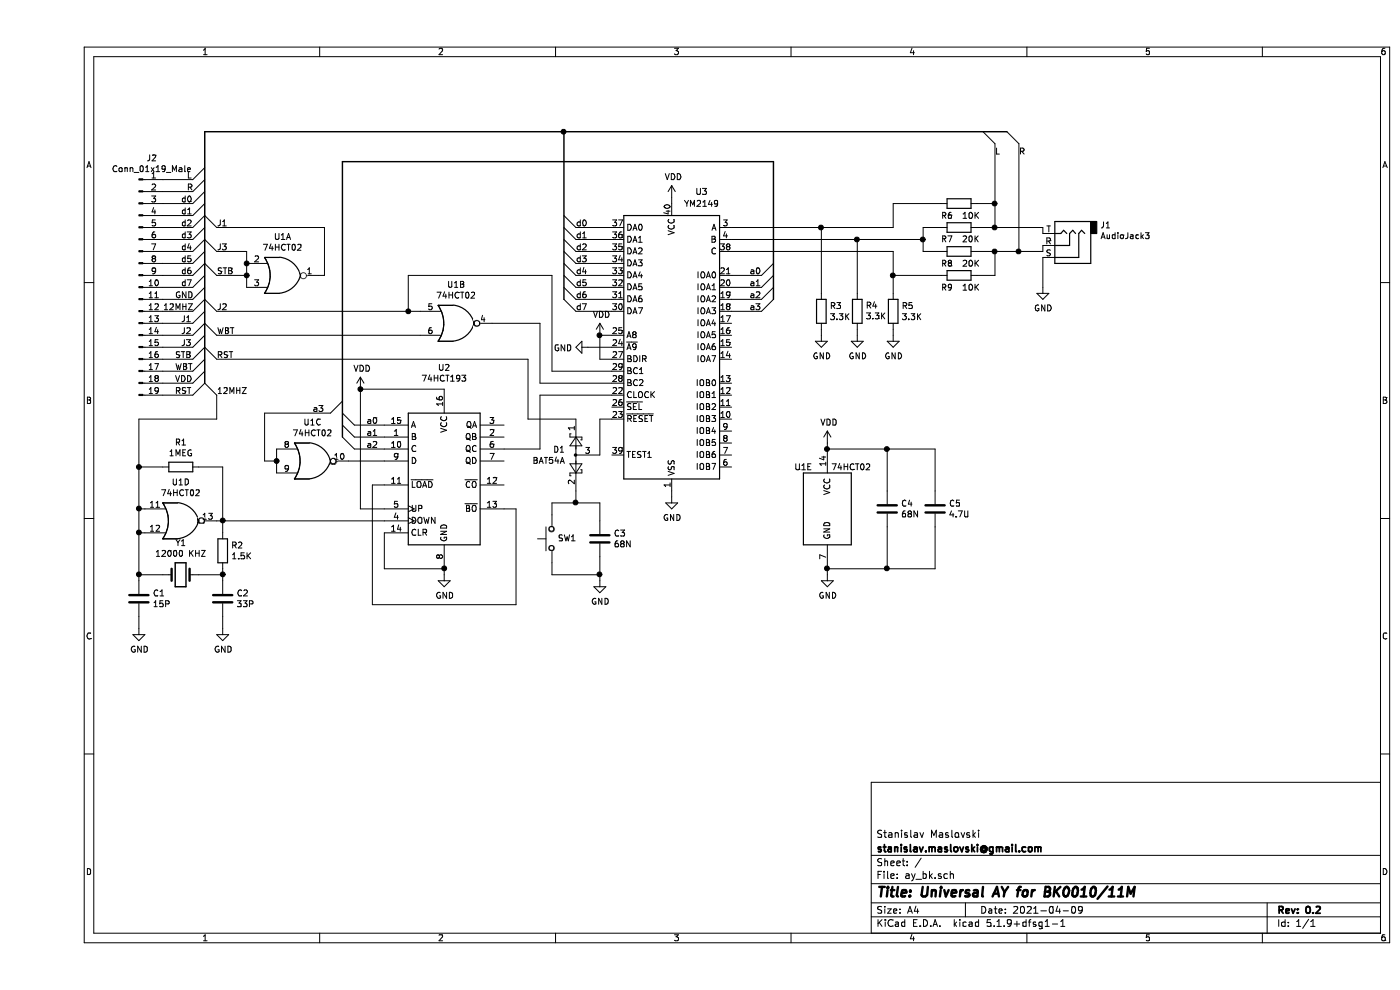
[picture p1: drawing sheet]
EESchema Schematic File Version 4
EELAYER 30 0
EELAYER END
$Descr A4 11693 8268
encoding utf-8
Sheet 1 1
Title "Universal AY for BK0010/11M"
Date "2021-04-09"
Rev "0.2"
Comp "stanislav.maslovski@gmail.com"
Comment1 "Stanislav Maslovski"
Comment2 ""
Comment3 ""
Comment4 ""
$EndDescr
$Comp
L Audio:YM2149 U3
U 1 1
P 5300 2900
F 0 "U3" H 5550 4200 50  0000 C CNN
F 1 "YM2149" H 5550 4100 50  0000 C CNN
F 2 "Package_DIP:DIP-40_W15.24mm" H 5950 1500 50  0001 C CNN
F 3 "" H 5300 2900 50  0001 C CNN
	1    5300 2900
	1    0    0    -1  
$EndComp
Wire Wire Line
	1500 4350 1550 4350
$Comp
L Device:R R1
U 1 1
P 1200 3900
F 0 "R1" V 993 3900 50  0000 C CNN
F 1 "1MEG" V 1084 3900 50  0000 C CNN
F 2 "Resistor_SMD:R_1206_3216Metric_Pad1.30x1.75mm_HandSolder" V 1130 3900 50  0001 C CNN
F 3 "~" H 1200 3900 50  0001 C CNN
	1    1200 3900
	0    1    1    0   
$EndComp
Wire Wire Line
	1550 4350 1550 3900
Connection ~ 1550 4350
$Comp
L Device:R R2
U 1 1
P 1550 4600
F 0 "R2" H 1620 4646 50  0000 L CNN
F 1 "1.5K" H 1620 4555 50  0000 L CNN
F 2 "Resistor_SMD:R_1206_3216Metric_Pad1.30x1.75mm_HandSolder" V 1480 4600 50  0001 C CNN
F 3 "~" H 1550 4600 50  0001 C CNN
	1    1550 4600
	1    0    0    -1  
$EndComp
Wire Wire Line
	1550 4450 1550 4350
$Comp
L Device:C C2
U 1 1
P 1550 5000
F 0 "C2" H 1665 5046 50  0000 L CNN
F 1 "33P" H 1665 4955 50  0000 L CNN
F 2 "Capacitor_SMD:C_1206_3216Metric_Pad1.33x1.80mm_HandSolder" H 1588 4850 50  0001 C CNN
F 3 "~" H 1550 5000 50  0001 C CNN
	1    1550 5000
	1    0    0    -1  
$EndComp
$Comp
L Device:C C1
U 1 1
P 850 5000
F 0 "C1" H 965 5046 50  0000 L CNN
F 1 "15P" H 965 4955 50  0000 L CNN
F 2 "Capacitor_SMD:C_1206_3216Metric_Pad1.33x1.80mm_HandSolder" H 888 4850 50  0001 C CNN
F 3 "~" H 850 5000 50  0001 C CNN
	1    850  5000
	1    0    0    -1  
$EndComp
$Comp
L power:GND #PWR0101
U 1 1
P 1550 5250
F 0 "#PWR0101" H 1550 5000 50  0001 C CNN
F 1 "GND" H 1555 5077 50  0000 C CNN
F 2 "" H 1550 5250 50  0001 C CNN
F 3 "" H 1550 5250 50  0001 C CNN
	1    1550 5250
	1    0    0    -1  
$EndComp
$Comp
L power:GND #PWR0102
U 1 1
P 850 5250
F 0 "#PWR0102" H 850 5000 50  0001 C CNN
F 1 "GND" H 855 5077 50  0000 C CNN
F 2 "" H 850 5250 50  0001 C CNN
F 3 "" H 850 5250 50  0001 C CNN
	1    850  5250
	1    0    0    -1  
$EndComp
Wire Wire Line
	1550 5250 1550 5150
Wire Wire Line
	850  5250 850  5150
Wire Wire Line
	1550 4850 1550 4800
Wire Wire Line
	850  4850 850  4800
$Comp
L Device:Crystal Y1
U 1 1
P 1200 4800
F 0 "Y1" H 1200 5068 50  0000 C CNN
F 1 "12000 KHZ" H 1200 4977 50  0000 C CNN
F 2 "Crystal:Crystal_HC49-U_Vertical" H 1200 4800 50  0001 C CNN
F 3 "~" H 1200 4800 50  0001 C CNN
	1    1200 4800
	1    0    0    -1  
$EndComp
Wire Wire Line
	1350 4800 1550 4800
Connection ~ 1550 4800
Wire Wire Line
	1550 4800 1550 4750
Wire Wire Line
	1050 4800 850  4800
Connection ~ 850  4800
Wire Wire Line
	1550 3900 1350 3900
Wire Wire Line
	850  3900 1050 3900
Wire Wire Line
	2900 4050 2800 4050
Wire Wire Line
	2800 5050 4000 5050
Wire Wire Line
	4000 4250 3900 4250
Wire Wire Line
	2900 4250 2700 4250
Wire Wire Line
	2700 4250 2700 3250
Wire Wire Line
	2700 3250 3400 3250
Wire Wire Line
	2600 3850 2900 3850
Wire Wire Line
	2900 4450 2900 4750
Wire Wire Line
	2900 4750 3400 4750
$Comp
L power:GND #PWR0103
U 1 1
P 3400 4800
F 0 "#PWR0103" H 3400 4550 50  0001 C CNN
F 1 "GND" H 3405 4627 50  0000 C CNN
F 2 "" H 3400 4800 50  0001 C CNN
F 3 "" H 3400 4800 50  0001 C CNN
	1    3400 4800
	1    0    0    -1  
$EndComp
Wire Wire Line
	3400 4800 3400 4750
Wire Wire Line
	4000 4250 4000 5050
Wire Wire Line
	2800 4050 2800 5050
Entry Wire Line
	2550 3550 2650 3650
Entry Wire Line
	2550 3450 2650 3550
Entry Wire Line
	2550 3650 2650 3750
Wire Wire Line
	2900 3550 2650 3550
Wire Wire Line
	2900 3650 2650 3650
Wire Wire Line
	2900 3750 2650 3750
Entry Wire Line
	2450 3450 2550 3350
Wire Wire Line
	2000 3850 1900 3850
Wire Wire Line
	1900 3850 1900 3450
Wire Wire Line
	1900 3450 2450 3450
Entry Wire Line
	6050 2300 6150 2200
Entry Wire Line
	6050 2400 6150 2300
Entry Wire Line
	6050 2500 6150 2400
Entry Wire Line
	6050 2600 6150 2500
Wire Wire Line
	5800 2300 6050 2300
Wire Wire Line
	5800 2400 6050 2400
Wire Wire Line
	5800 2500 6050 2500
Wire Wire Line
	5800 2600 6050 2600
Text Label 5950 2300 0    50   ~ 0
a0
Text Label 5950 2400 0    50   ~ 0
a1
Text Label 5950 2500 0    50   ~ 0
a2
Text Label 5950 2600 0    50   ~ 0
a3
Text Label 2750 3550 0    50   ~ 0
a0
Text Label 2750 3650 0    50   ~ 0
a1
Text Label 2300 3450 0    50   ~ 0
a3
Text Label 2750 3750 0    50   ~ 0
a2
$Comp
L power:VDD #PWR0104
U 1 1
P 2700 3250
F 0 "#PWR0104" H 2700 3100 50  0001 C CNN
F 1 "VDD" H 2715 3423 50  0000 C CNN
F 2 "" H 2700 3250 50  0001 C CNN
F 3 "" H 2700 3250 50  0001 C CNN
	1    2700 3250
	1    0    0    -1  
$EndComp
Connection ~ 2700 3250
$Comp
L power:VDD #PWR0105
U 1 1
P 5300 1650
F 0 "#PWR0105" H 5300 1500 50  0001 C CNN
F 1 "VDD" H 5315 1823 50  0000 C CNN
F 2 "" H 5300 1650 50  0001 C CNN
F 3 "" H 5300 1650 50  0001 C CNN
	1    5300 1650
	1    0    0    -1  
$EndComp
Wire Wire Line
	5300 1650 5300 1700
$Comp
L power:GND #PWR0106
U 1 1
P 5300 4150
F 0 "#PWR0106" H 5300 3900 50  0001 C CNN
F 1 "GND" H 5305 3977 50  0000 C CNN
F 2 "" H 5300 4150 50  0001 C CNN
F 3 "" H 5300 4150 50  0001 C CNN
	1    5300 4150
	1    0    0    -1  
$EndComp
Wire Wire Line
	5300 4150 5300 4100
$Comp
L Device:R R5
U 1 1
P 7150 2600
F 0 "R5" H 7220 2646 50  0000 L CNN
F 1 "3.3K" H 7220 2555 50  0000 L CNN
F 2 "Resistor_SMD:R_1206_3216Metric_Pad1.30x1.75mm_HandSolder" V 7080 2600 50  0001 C CNN
F 3 "~" H 7150 2600 50  0001 C CNN
	1    7150 2600
	1    0    0    -1  
$EndComp
$Comp
L Device:R R3
U 1 1
P 6550 2600
F 0 "R3" H 6620 2646 50  0000 L CNN
F 1 "3.3K" H 6620 2555 50  0000 L CNN
F 2 "Resistor_SMD:R_1206_3216Metric_Pad1.30x1.75mm_HandSolder" V 6480 2600 50  0001 C CNN
F 3 "~" H 6550 2600 50  0001 C CNN
	1    6550 2600
	1    0    0    -1  
$EndComp
$Comp
L Device:R R4
U 1 1
P 6850 2600
F 0 "R4" H 6780 2554 50  0000 R CNN
F 1 "3.3K" H 6780 2645 50  0000 R CNN
F 2 "Resistor_SMD:R_1206_3216Metric_Pad1.30x1.75mm_HandSolder" V 6780 2600 50  0001 C CNN
F 3 "~" H 6850 2600 50  0001 C CNN
	1    6850 2600
	-1   0    0    1   
$EndComp
Wire Wire Line
	5800 1900 6550 1900
$Comp
L power:GND #PWR0107
U 1 1
P 6550 2800
F 0 "#PWR0107" H 6550 2550 50  0001 C CNN
F 1 "GND" H 6555 2627 50  0000 C CNN
F 2 "" H 6550 2800 50  0001 C CNN
F 3 "" H 6550 2800 50  0001 C CNN
	1    6550 2800
	1    0    0    -1  
$EndComp
$Comp
L power:GND #PWR0108
U 1 1
P 7150 2800
F 0 "#PWR0108" H 7150 2550 50  0001 C CNN
F 1 "GND" H 7155 2627 50  0000 C CNN
F 2 "" H 7150 2800 50  0001 C CNN
F 3 "" H 7150 2800 50  0001 C CNN
	1    7150 2800
	1    0    0    -1  
$EndComp
$Comp
L power:GND #PWR0109
U 1 1
P 6850 2800
F 0 "#PWR0109" H 6850 2550 50  0001 C CNN
F 1 "GND" H 6855 2627 50  0000 C CNN
F 2 "" H 6850 2800 50  0001 C CNN
F 3 "" H 6850 2800 50  0001 C CNN
	1    6850 2800
	1    0    0    -1  
$EndComp
Wire Wire Line
	6550 2750 6550 2800
Wire Wire Line
	6850 2750 6850 2800
Wire Wire Line
	7150 2750 7150 2800
$Comp
L Device:R R7
U 1 1
P 7700 1900
F 0 "R7" V 7600 2000 50  0000 C CNN
F 1 "20K" V 7600 1800 50  0000 C CNN
F 2 "Resistor_SMD:R_1206_3216Metric_Pad1.30x1.75mm_HandSolder" V 7630 1900 50  0001 C CNN
F 3 "~" H 7700 1900 50  0001 C CNN
	1    7700 1900
	0    -1   -1   0   
$EndComp
$Comp
L Device:R R8
U 1 1
P 7700 2100
F 0 "R8" V 7800 2000 50  0000 C CNN
F 1 "20K" V 7800 2200 50  0000 C CNN
F 2 "Resistor_SMD:R_1206_3216Metric_Pad1.30x1.75mm_HandSolder" V 7630 2100 50  0001 C CNN
F 3 "~" H 7700 2100 50  0001 C CNN
	1    7700 2100
	0    1    1    0   
$EndComp
$Comp
L Device:R R9
U 1 1
P 7700 2300
F 0 "R9" V 7800 2200 50  0000 C CNN
F 1 "10K" V 7800 2400 50  0000 C CNN
F 2 "Resistor_SMD:R_1206_3216Metric_Pad1.30x1.75mm_HandSolder" V 7630 2300 50  0001 C CNN
F 3 "~" H 7700 2300 50  0001 C CNN
	1    7700 2300
	0    1    1    0   
$EndComp
$Comp
L Device:R R6
U 1 1
P 7700 1700
F 0 "R6" V 7800 1600 50  0000 C CNN
F 1 "10K" V 7800 1800 50  0000 C CNN
F 2 "Resistor_SMD:R_1206_3216Metric_Pad1.30x1.75mm_HandSolder" V 7630 1700 50  0001 C CNN
F 3 "~" H 7700 1700 50  0001 C CNN
	1    7700 1700
	0    1    1    0   
$EndComp
Wire Wire Line
	7550 1900 7400 1900
Wire Wire Line
	7400 1900 7400 2000
Wire Wire Line
	7400 2100 7550 2100
Connection ~ 7400 2000
Wire Wire Line
	7400 2000 7400 2100
Wire Wire Line
	7550 1700 7150 1700
Wire Wire Line
	7150 1700 7150 1900
Wire Wire Line
	5800 2000 6850 2000
Wire Wire Line
	5800 2100 7150 2100
Wire Wire Line
	7150 2100 7150 2300
Wire Wire Line
	6850 2000 6850 2450
Connection ~ 6850 2000
Wire Wire Line
	6850 2000 7400 2000
Wire Wire Line
	6550 1900 6550 2450
Connection ~ 6550 1900
Wire Wire Line
	6550 1900 7150 1900
Wire Wire Line
	7150 2300 7550 2300
Connection ~ 7150 2300
Wire Wire Line
	7150 2300 7150 2450
Wire Wire Line
	7850 1700 8000 1700
Wire Wire Line
	8000 1900 7850 1900
Wire Wire Line
	7850 2100 8000 2100
Wire Wire Line
	8000 2300 7850 2300
Wire Wire Line
	8000 1700 8000 1900
Wire Wire Line
	8000 2100 8000 2300
Wire Wire Line
	3900 3750 4200 3750
Wire Wire Line
	4200 3750 4200 3300
$Comp
L Connector:AudioJack3 J1
U 1 1
P 8600 2050
F 0 "J1" H 8320 1883 50  0000 R CNN
F 1 "AudioJack3" H 8320 1974 50  0000 R CNN
F 2 "Connector_Audio:Jack_3.5mm_CUI_SJ1-3535NG_Horizontal" H 8600 2050 50  0001 C CNN
F 3 "~" H 8600 2050 50  0001 C CNN
	1    8600 2050
	-1   0    0    1   
$EndComp
Connection ~ 8000 2100
Connection ~ 8000 1900
$Comp
L power:GND #PWR0110
U 1 1
P 8400 2400
F 0 "#PWR0110" H 8400 2150 50  0001 C CNN
F 1 "GND" H 8405 2227 50  0000 C CNN
F 2 "" H 8400 2400 50  0001 C CNN
F 3 "" H 8400 2400 50  0001 C CNN
	1    8400 2400
	1    0    0    -1  
$EndComp
Connection ~ 3400 4750
$Comp
L 74xx:74LS193 U2
U 1 1
P 3400 3950
F 0 "U2" H 3400 4831 50  0000 C CNN
F 1 "74HCT193" H 3400 4740 50  0000 C CNN
F 2 "Package_SO:SOIC-16_3.9x9.9mm_P1.27mm" H 3400 3950 50  0001 C CNN
F 3 "https://assets.nexperia.com/documents/data-sheet/74HC_HCT193.pdf" H 3400 3950 50  0001 C CNN
	1    3400 3950
	1    0    0    -1  
$EndComp
Wire Wire Line
	850  3900 850  4250
Wire Wire Line
	900  4250 850  4250
Connection ~ 850  4250
Wire Wire Line
	850  4250 850  4450
Wire Wire Line
	900  4450 850  4450
Connection ~ 850  4450
Wire Wire Line
	850  4450 850  4800
Wire Wire Line
	2000 3750 2000 3850
Connection ~ 2000 3850
Wire Wire Line
	2000 3850 2000 3950
Wire Wire Line
	3800 2700 4200 2700
Wire Wire Line
	4200 2700 4200 3200
Wire Wire Line
	3100 2600 3100 2300
Wire Wire Line
	3100 2300 4300 2300
Wire Wire Line
	4300 2300 4300 3100
Wire Wire Line
	3100 2600 3200 2600
Wire Wire Line
	1750 2200 1750 2300
Entry Wire Line
	1300 2800 1400 2700
Entry Wire Line
	1300 2700 1400 2600
Entry Wire Line
	1300 2600 1400 2500
Entry Wire Line
	1300 3200 1400 3100
Entry Wire Line
	1300 3100 1400 3000
Entry Wire Line
	1300 3000 1400 2900
Entry Wire Line
	1300 2900 1400 2800
Entry Wire Line
	1300 2500 1400 2400
Entry Wire Line
	1300 2400 1400 2300
Entry Wire Line
	1300 2300 1400 2200
Entry Wire Line
	1300 2200 1400 2100
Entry Wire Line
	1300 2100 1400 2000
Entry Wire Line
	1300 2000 1400 1900
Entry Wire Line
	1300 1900 1400 1800
Entry Wire Line
	1300 1800 1400 1700
Entry Wire Line
	1300 1700 1400 1600
Entry Wire Line
	4400 2500 4500 2600
Entry Wire Line
	4400 2400 4500 2500
Entry Wire Line
	4400 2300 4500 2400
Entry Wire Line
	4400 2200 4500 2300
Entry Wire Line
	4400 2100 4500 2200
Entry Wire Line
	4400 2000 4500 2100
Entry Wire Line
	4400 1900 4500 2000
Entry Wire Line
	4400 1800 4500 1900
Wire Bus Line
	2550 1350 6150 1350
Wire Wire Line
	4500 1900 4800 1900
Wire Wire Line
	4500 2000 4800 2000
Wire Wire Line
	4500 2100 4800 2100
Wire Wire Line
	4500 2200 4800 2200
Wire Wire Line
	4500 2300 4800 2300
Wire Wire Line
	4500 2400 4800 2400
Wire Wire Line
	4500 2500 4800 2500
Wire Wire Line
	4800 2600 4500 2600
Wire Wire Line
	4300 3100 4800 3100
Wire Wire Line
	4200 3200 4800 3200
Wire Wire Line
	4200 3300 4800 3300
Wire Wire Line
	1550 4350 2900 4350
Text Label 4500 1900 0    50   ~ 0
d0
Text Label 4500 2000 0    50   ~ 0
d1
Text Label 4500 2100 0    50   ~ 0
d2
Text Label 4500 2200 0    50   ~ 0
d3
Text Label 4500 2300 0    50   ~ 0
d4
Text Label 4500 2400 0    50   ~ 0
d5
Text Label 4500 2500 0    50   ~ 0
d6
Text Label 4500 2600 0    50   ~ 0
d7
Wire Bus Line
	1400 1100 4400 1100
Wire Wire Line
	1050 1700 1300 1700
Wire Wire Line
	1050 1800 1300 1800
Wire Wire Line
	1050 1900 1300 1900
Wire Wire Line
	1050 2000 1300 2000
Wire Wire Line
	1050 2100 1300 2100
Wire Wire Line
	1050 2200 1300 2200
Wire Wire Line
	1050 2300 1300 2300
Wire Wire Line
	1050 2400 1300 2400
Wire Wire Line
	1050 2500 1300 2500
Wire Wire Line
	1050 2900 1300 2900
Wire Wire Line
	1050 3100 1300 3100
Wire Wire Line
	1050 3200 1300 3200
Wire Wire Line
	1050 2600 1300 2600
Wire Wire Line
	1050 2700 1300 2700
Wire Wire Line
	1050 2800 1300 2800
Text Label 1200 1700 0    50   ~ 0
d0
Text Label 1200 1800 0    50   ~ 0
d1
Text Label 1200 1900 0    50   ~ 0
d2
Text Label 1200 2000 0    50   ~ 0
d3
Text Label 1200 2100 0    50   ~ 0
d4
Text Label 1200 2200 0    50   ~ 0
d5
Text Label 1200 2300 0    50   ~ 0
d6
Text Label 1200 2400 0    50   ~ 0
d7
Connection ~ 1750 2300
Wire Wire Line
	1750 2300 1750 2400
Entry Wire Line
	1400 2200 1500 2300
Entry Wire Line
	1400 2700 1500 2800
Text Label 1500 2300 0    50   ~ 0
STB
Text Label 1500 2800 0    50   ~ 0
WBT
Text Label 1150 3000 0    50   ~ 0
STB
Text Label 1150 3100 0    50   ~ 0
WBT
Wire Wire Line
	1500 2300 1750 2300
Wire Wire Line
	2350 2300 2400 2300
Entry Wire Line
	1400 1800 1500 1900
Wire Wire Line
	2400 2300 2400 1900
Wire Wire Line
	2400 1900 1500 1900
Text Label 1500 1900 0    50   ~ 0
J1
Entry Wire Line
	1400 2500 1500 2600
Wire Wire Line
	3100 2600 1500 2600
Connection ~ 3100 2600
Entry Wire Line
	1400 2000 1500 2100
Wire Wire Line
	1500 2100 1750 2100
Wire Wire Line
	1750 2100 1750 2200
Connection ~ 1750 2200
Text Label 1500 2100 0    50   ~ 0
J3
Text Label 1500 2600 0    50   ~ 0
J2
Wire Wire Line
	1500 2800 3200 2800
Text Label 1200 2700 0    50   ~ 0
J1
Text Label 1200 2800 0    50   ~ 0
J2
Text Label 1200 2900 0    50   ~ 0
J3
Entry Wire Line
	1400 2900 1500 3000
Wire Wire Line
	850  3900 850  3500
Wire Wire Line
	850  3500 1500 3500
Connection ~ 850  3900
Text Label 1500 3300 0    50   ~ 0
12MHZ
Text Label 1050 2600 0    50   ~ 0
12MHZ
Wire Wire Line
	1050 3000 1300 3000
Wire Wire Line
	1050 3300 1300 3300
Entry Wire Line
	1300 3300 1400 3200
Text Label 1150 3300 0    50   ~ 0
RST
Entry Wire Line
	1300 1500 1400 1400
Entry Wire Line
	1300 1600 1400 1500
Wire Wire Line
	1050 1500 1300 1500
Wire Wire Line
	1050 1600 1300 1600
Text Label 1250 1500 0    50   ~ 0
L
Text Label 1250 1600 0    50   ~ 0
R
Entry Wire Line
	8100 1100 8200 1200
Entry Wire Line
	7900 1100 8000 1200
Wire Wire Line
	8000 1700 8000 1200
Connection ~ 8000 1700
Wire Wire Line
	8200 1200 8200 2100
Connection ~ 8200 2100
Wire Wire Line
	8200 2100 8000 2100
Connection ~ 4400 1100
Text Label 8200 1300 0    50   ~ 0
R
Text Label 8000 1300 0    50   ~ 0
L
Entry Wire Line
	1400 3200 1500 3300
Wire Wire Line
	1500 3500 1500 3300
Wire Wire Line
	1500 3000 4100 3000
Wire Wire Line
	4100 3000 4100 3500
$Comp
L Device:C C3
U 1 1
P 4700 4500
F 0 "C3" H 4815 4546 50  0000 L CNN
F 1 "68N" H 4815 4455 50  0000 L CNN
F 2 "Capacitor_SMD:C_1210_3225Metric_Pad1.33x2.70mm_HandSolder" H 4738 4350 50  0001 C CNN
F 3 "~" H 4700 4500 50  0001 C CNN
	1    4700 4500
	1    0    0    -1  
$EndComp
$Comp
L power:GND #PWR0111
U 1 1
P 4700 4850
F 0 "#PWR0111" H 4700 4600 50  0001 C CNN
F 1 "GND" H 4705 4677 50  0000 C CNN
F 2 "" H 4700 4850 50  0001 C CNN
F 3 "" H 4700 4850 50  0001 C CNN
	1    4700 4850
	1    0    0    -1  
$EndComp
$Comp
L Switch:SW_Push SW1
U 1 1
P 4300 4500
F 0 "SW1" V 4300 4452 50  0000 R CNN
F 1 "SW_Push" V 4255 4452 50  0001 R CNN
F 2 "Button_Switch_SMD:SW_SPST_PTS645" H 4300 4700 50  0001 C CNN
F 3 "~" H 4300 4700 50  0001 C CNN
	1    4300 4500
	0    -1   -1   0   
$EndComp
Wire Wire Line
	4300 4300 4300 4200
Wire Wire Line
	4300 4200 4500 4200
Wire Wire Line
	4700 4200 4700 4350
Wire Wire Line
	4300 4700 4300 4800
Wire Wire Line
	4300 4800 4700 4800
Wire Wire Line
	4700 4650 4700 4800
Wire Wire Line
	4700 4850 4700 4800
Connection ~ 4700 4800
Text Label 1500 3000 0    50   ~ 0
RST
Wire Wire Line
	4800 2800 4700 2800
Wire Wire Line
	4700 2800 4700 3000
Wire Wire Line
	4700 3000 4800 3000
$Comp
L power:VDD #PWR0112
U 1 1
P 4700 2800
F 0 "#PWR0112" H 4700 2650 50  0001 C CNN
F 1 "VDD" H 4715 2973 50  0000 C CNN
F 2 "" H 4700 2800 50  0001 C CNN
F 3 "" H 4700 2800 50  0001 C CNN
	1    4700 2800
	1    0    0    -1  
$EndComp
Connection ~ 4700 2800
$Comp
L power:GND #PWR0113
U 1 1
P 4600 2900
F 0 "#PWR0113" H 4600 2650 50  0001 C CNN
F 1 "GND" V 4605 2772 50  0000 R CNN
F 2 "" H 4600 2900 50  0001 C CNN
F 3 "" H 4600 2900 50  0001 C CNN
	1    4600 2900
	0    1    1    0   
$EndComp
Wire Wire Line
	4600 2900 4800 2900
$Comp
L power:GND #PWR0114
U 1 1
P 6600 4800
F 0 "#PWR0114" H 6600 4550 50  0001 C CNN
F 1 "GND" H 6605 4627 50  0000 C CNN
F 2 "" H 6600 4800 50  0001 C CNN
F 3 "" H 6600 4800 50  0001 C CNN
	1    6600 4800
	1    0    0    -1  
$EndComp
$Comp
L power:VDD #PWR0115
U 1 1
P 6600 3700
F 0 "#PWR0115" H 6600 3550 50  0001 C CNN
F 1 "VDD" H 6615 3873 50  0000 C CNN
F 2 "" H 6600 3700 50  0001 C CNN
F 3 "" H 6600 3700 50  0001 C CNN
	1    6600 3700
	1    0    0    -1  
$EndComp
Wire Wire Line
	6600 4800 6600 4750
Wire Wire Line
	6600 3750 6600 3700
$Comp
L Device:C C4
U 1 1
P 7100 4250
F 0 "C4" H 7215 4296 50  0000 L CNN
F 1 "68N" H 7215 4205 50  0000 L CNN
F 2 "Capacitor_SMD:C_1210_3225Metric_Pad1.33x2.70mm_HandSolder" H 7138 4100 50  0001 C CNN
F 3 "~" H 7100 4250 50  0001 C CNN
	1    7100 4250
	1    0    0    -1  
$EndComp
$Comp
L Device:C C5
U 1 1
P 7500 4250
F 0 "C5" H 7615 4296 50  0000 L CNN
F 1 "4.7U" H 7615 4205 50  0000 L CNN
F 2 "Capacitor_SMD:C_1210_3225Metric_Pad1.33x2.70mm_HandSolder" H 7538 4100 50  0001 C CNN
F 3 "~" H 7500 4250 50  0001 C CNN
	1    7500 4250
	1    0    0    -1  
$EndComp
Wire Wire Line
	7100 4100 7100 3750
Wire Wire Line
	7100 3750 6600 3750
Connection ~ 6600 3750
Wire Wire Line
	7500 4100 7500 3750
Wire Wire Line
	7500 3750 7100 3750
Connection ~ 7100 3750
Wire Wire Line
	7100 4400 7100 4750
Wire Wire Line
	7100 4750 6600 4750
Connection ~ 6600 4750
Wire Wire Line
	7500 4400 7500 4750
Wire Wire Line
	7500 4750 7100 4750
Connection ~ 7100 4750
$Comp
L Connector:Conn_01x19_Male J2
U 1 1
P 850 2400
F 0 "J2" H 958 3481 50  0000 C CNN
F 1 "Conn_01x19_Male" H 958 3390 50  0000 C CNN
F 2 "Connector_PinHeader_2.00mm:PinHeader_1x19_P2.00mm_Vertical" H 850 2400 50  0001 C CNN
F 3 "~" H 850 2400 50  0001 C CNN
	1    850  2400
	1    0    0    -1  
$EndComp
Text Label 1150 3200 0    50   ~ 0
VDD
Text Label 1150 2500 0    50   ~ 0
GND
$Comp
L 74xx:74HCT02 U1
U 2 1
P 3500 2700
F 0 "U1" H 3500 3025 50  0000 C CNN
F 1 "74HCT02" H 3500 2934 50  0000 C CNN
F 2 "Package_SO:SOIC-14_3.9x8.7mm_P1.27mm" H 3500 2700 50  0001 C CNN
F 3 "http://www.ti.com/lit/gpn/sn74hct02" H 3500 2700 50  0001 C CNN
	2    3500 2700
	1    0    0    -1  
$EndComp
$Comp
L 74xx:74HCT02 U1
U 5 1
P 6600 4250
F 0 "U1" H 6400 4600 50  0000 C CNN
F 1 "74HCT02" H 6800 4600 50  0000 C CNN
F 2 "Package_SO:SOIC-14_3.9x8.7mm_P1.27mm" H 6600 4250 50  0001 C CNN
F 3 "http://www.ti.com/lit/gpn/sn74hct02" H 6600 4250 50  0001 C CNN
	5    6600 4250
	1    0    0    -1  
$EndComp
$Comp
L 74xx:74HCT02 U1
U 1 1
P 2050 2300
F 0 "U1" H 2050 2625 50  0000 C CNN
F 1 "74HCT02" H 2050 2534 50  0000 C CNN
F 2 "Package_SO:SOIC-14_3.9x8.7mm_P1.27mm" H 2050 2300 50  0001 C CNN
F 3 "http://www.ti.com/lit/gpn/sn74hct02" H 2050 2300 50  0001 C CNN
	1    2050 2300
	1    0    0    -1  
$EndComp
$Comp
L 74xx:74HCT02 U1
U 3 1
P 2300 3850
F 0 "U1" H 2300 4175 50  0000 C CNN
F 1 "74HCT02" H 2300 4084 50  0000 C CNN
F 2 "Package_SO:SOIC-14_3.9x8.7mm_P1.27mm" H 2300 3850 50  0001 C CNN
F 3 "http://www.ti.com/lit/gpn/sn74hct02" H 2300 3850 50  0001 C CNN
	3    2300 3850
	1    0    0    -1  
$EndComp
$Comp
L 74xx:74HCT02 U1
U 4 1
P 1200 4350
F 0 "U1" H 1200 4675 50  0000 C CNN
F 1 "74HCT02" H 1200 4584 50  0000 C CNN
F 2 "Package_SO:SOIC-14_3.9x8.7mm_P1.27mm" H 1200 4350 50  0001 C CNN
F 3 "http://www.ti.com/lit/gpn/sn74hct02" H 1200 4350 50  0001 C CNN
	4    1200 4350
	1    0    0    -1  
$EndComp
Wire Wire Line
	8400 1900 8400 1950
Wire Wire Line
	8000 1900 8400 1900
Wire Wire Line
	8400 2100 8400 2050
Wire Wire Line
	8200 2100 8400 2100
Wire Wire Line
	8400 2150 8400 2400
$Comp
L Diode:BAT54A D1
U 1 1
P 4500 3800
F 0 "D1" V 4454 3888 50  0000 L CNN
F 1 "BAT54A" V 4545 3888 50  0000 L CNN
F 2 "Package_TO_SOT_SMD:SOT-23" H 4575 3925 50  0001 L CNN
F 3 "http://www.diodes.com/_files/datasheets/ds11005.pdf" H 4380 3800 50  0001 C CNN
	1    4500 3800
	0    -1   1    0   
$EndComp
Wire Wire Line
	4100 3500 4500 3500
Wire Wire Line
	4500 4100 4500 4200
Connection ~ 4500 4200
Wire Wire Line
	4500 4200 4700 4200
Wire Wire Line
	4700 3800 4700 3500
Wire Wire Line
	4700 3500 4800 3500
Wire Bus Line
	4400 1100 8100 1100
Wire Bus Line
	6150 1350 6150 2500
Wire Bus Line
	2550 1350 2550 3650
Wire Bus Line
	4400 1100 4400 2500
Wire Bus Line
	1400 1100 1400 3200
$EndSCHEMATC
